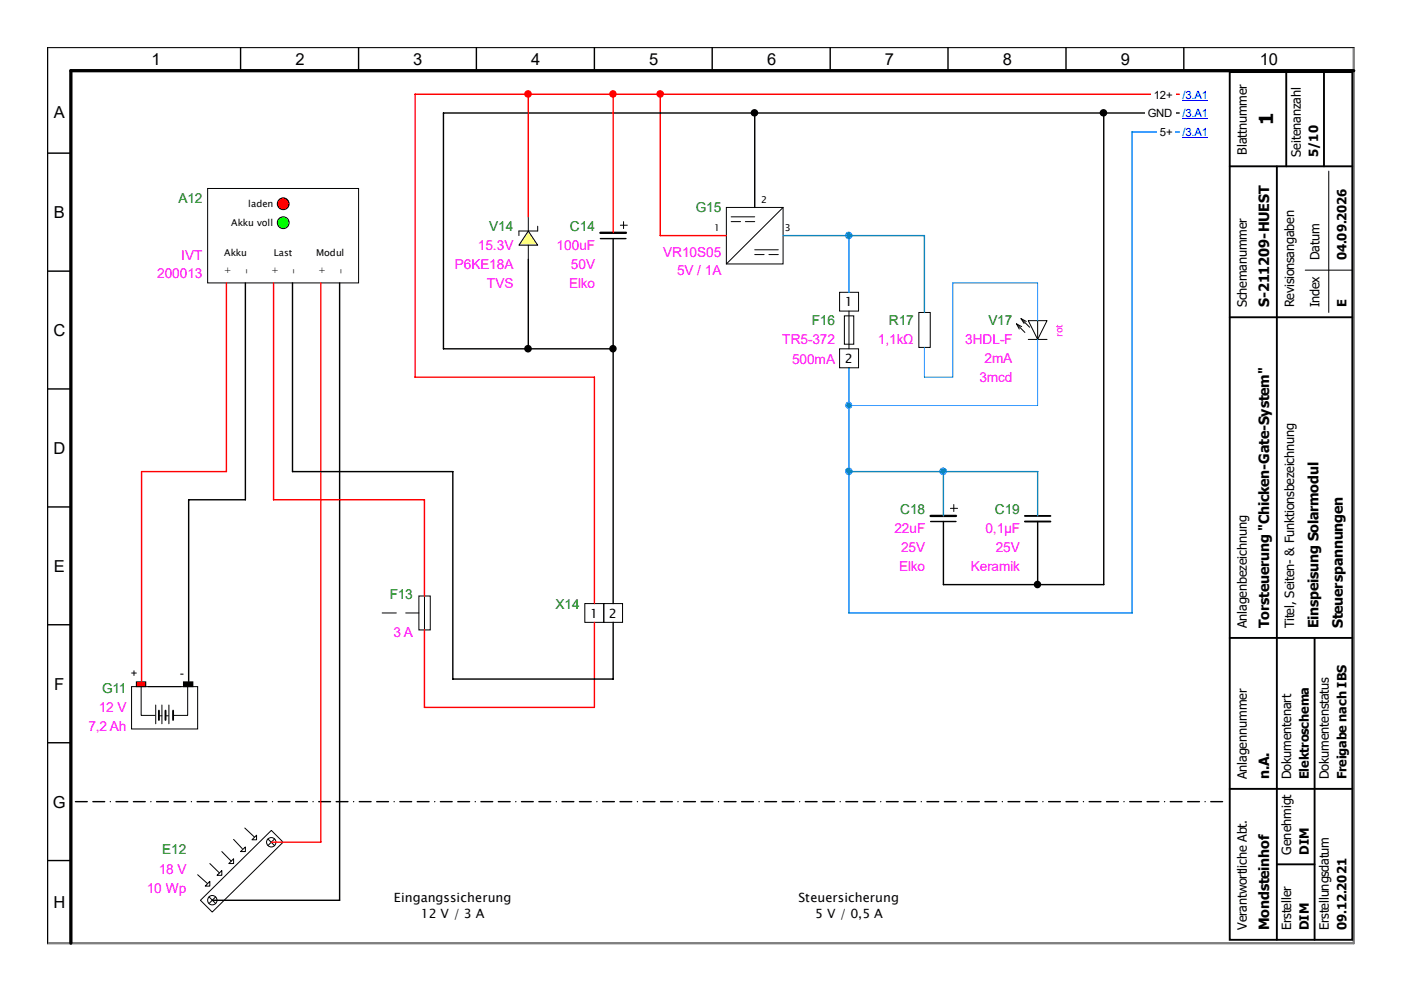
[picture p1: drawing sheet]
<svg xmlns="http://www.w3.org/2000/svg" width="297mm" height="210mm" viewBox="0 0 297 210" stroke-linecap="round" stroke-linejoin="round" font-family="sans-serif">
<path d="M16 170h244" fill="none" stroke="#000" stroke-width=".3" stroke-dasharray="2.5 1.2 2.5 1.2 0 1.2"/>
<circle cx="60" cy="47.2" r="1.25" fill="#0f0"/>
<g fill="none" stroke="#000" stroke-width=".21">
<path d="M44 40h32v20h-32z"/>
<circle cx="60" cy="47.2" r="1.25"/>
</g>
<circle cx="60" cy="43.2" r="1.25" fill="#f00"/>
<g fill="none" stroke="#000" stroke-width=".21">
<path d="M27.9 145.6h14v9h-14zM33 149.5v4M33.8 151.8h.5M34.3 149.5v4M35.8 149.5v4"/>
<circle cx="60" cy="43.2" r="1.25"/>
</g>
<path d="M33.7 150.7v2" fill="none" stroke="#000" stroke-width=".4"/>
<path d="M28.9 144.6h2v1h-2z" fill-rule="evenodd" fill="#f00"/>
<g fill="none" stroke="#000" stroke-width=".21">
<path d="M154 44h12v12h-12zM155 46h5M155 47h2M158 47h2M160 53h5M160 54h2M163 54h2M166 44l-12 12M201.5 107.8h1.5M202.2 107v1.5M81 130h3M86 130h2.8"/>
<path d="M88.8 126.4h2.4v7.2h-2.4zM90 126.4v7.2M28.9 144.6h2v1h-2zM29.9 145.7v6h3M31.4 145.6h7M35.2 151.8h.5M38.9 144.6h2v1h-2zM39.8 145.7v6h-3M49.5 178l1.9 2M51.9 175.6l2 1.9M53.4 178.1l1-1v1zM56.8 177.9l1.4 1.4"/>
<path d="M58.2 177.9l-1.4 1.4M41.9 185.5l2.1 1.9M42.5 190.9l15-14.8 2.5 2.5-15 14.8zM44.3 190.2l1.4 1.4M44.5 186.9v1h-1zM44.5 183.1l2 2M45.7 190.2l-1.4 1.4M47 184.6v1h-1zM47 180.6l2 2M48.5 183.1l1-1v1zM51 180.6l1-1v1z"/>
<circle cx="57.5" cy="178.6" r=".99"/>
<circle cx="45" cy="190.9" r="1"/>
</g>
<path d="M38.9 144.6h2v1h-2z" fill-rule="evenodd" fill="#000"/>
<path d="M35.1 150.7v2M36.7 150.7v2" fill="none" stroke="#000" stroke-width=".4"/>
<path d="M48 60v40h-18v44.5M68 60v118.6h-10.5" fill="none" stroke="#f00" stroke-width=".3"/>
<path d="M52 60v46h-12v38.5M72 60v130.9h-27M197.3 110.6h5.4" fill="none" stroke="#000" stroke-width=".3"/>
<path d="M197.3 109.4h5.4" fill="none" stroke="#000" stroke-width=".5"/>
<path d="M250 28h-10v102h-60v-52" fill="none" stroke="#0080ff" stroke-width=".3"/>
<path d="M245.3 26.7h3.8v2.6h-3.8z" fill="#fff"/>
<path d="M124 128h4v4h-4zM128 128h4v4h-4z" fill="none" stroke="#000" stroke-width=".21"/>
<path d="M140 20v30h14M58 60v46h32v20.4M126 132v18h-36v-16.4" fill="none" stroke="#f00" stroke-width=".3"/>
<path d="M62 60v40h34v44h34v-12" fill="none" stroke="#000" stroke-width=".3"/>
<circle cx="140" cy="19.9" r=".66" fill="#f00"/>
<g fill="none" stroke="#f00" stroke-width=".3">
<path d="M250 20h-162v60h38v48"/>
<circle cx="140" cy="19.9" r=".66"/>
</g>
<g fill="none" stroke="#000" stroke-width=".3">
<path d="M160 24v20M234 24v100h-34v-13.4M127.3 50.6h5.4M220 110.6v13.4"/>
<circle cx="160" cy="23.9" r=".65"/>
<circle cx="234" cy="23.9" r=".65"/>
<circle cx="220" cy="123.9" r=".64"/>
</g>
<g fill="#000">
<circle cx="160" cy="23.9" r=".65"/>
<circle cx="234" cy="23.9" r=".65"/>
<circle cx="220" cy="123.9" r=".64"/>
</g>
<path d="M217.3 109.4h5.4M217.3 110.6h5.4" fill="none" stroke="#000" stroke-width=".4"/>
<path d="M127.3 49.4h5.4" fill="none" stroke="#000" stroke-width=".5"/>
<path d="M131.5 47.8h1.5M132.2 47v1.5" fill="none" stroke="#000" stroke-width=".21"/>
<path d="M244 18.7h5.2v2.6h-5.2z" fill="#fff"/>
<path d="M250 24h-156v50h36v54" fill="none" stroke="#000" stroke-width=".3"/>
<path d="M242.7 22.7h6.5v2.6h-6.5z" fill="#fff"/>
<path d="M130 20v29.4" fill="none" stroke="#f00" stroke-width=".3"/>
<circle cx="130" cy="19.9" r=".64" fill="#f00"/>
<circle cx="130" cy="19.9" r=".64" fill="none" stroke="#f00" stroke-width=".3"/>
<g fill="none" stroke="#000" stroke-width=".3">
<path d="M130 50.6v23.4"/>
<circle cx="130" cy="73.9" r=".64"/>
</g>
<circle cx="130" cy="73.9" r=".64" fill="#000"/>
<g fill="none" stroke="#000" stroke-width=".21">
<path d="M178 62h4v4h-4zM178 74h4v4h-4zM179 67h2v6h-2zM180 66v8M194.8 66.3h2.4v7.4h-2.4zM215.5 68.7l1.8 1.8M215.5 68.7l.6 1.1M215.5 68.7l1.1 .6M216.5 67.6l1.8 1.8M216.5 67.6l1.1 .6M216.5 67.6l.6 1M218 68h4l-2 4z"/>
<path d="M218 72h4M220 68v4"/>
</g>
<path d="M180 100h20v9.4" fill="none" stroke="#0080ff" stroke-width=".3"/>
<circle cx="179.9" cy="99.9" r=".64" fill="#0080ff"/>
<g fill="none" stroke="#0080ff" stroke-width=".3">
<path d="M200 100h20v9.4"/>
<circle cx="179.9" cy="99.9" r=".64"/>
</g>
<circle cx="200" cy="99.9" r=".65" fill="#0080ff"/>
<circle cx="200" cy="99.9" r=".65" fill="none" stroke="#0080ff" stroke-width=".3"/>
<path d="M220 68v-8h-18v20h-6v-6.3M220 72v14h-40" fill="none" stroke="#0080ff" stroke-width=".21"/>
<circle cx="179.9" cy="85.9" r=".64" fill="#0080ff"/>
<circle cx="179.9" cy="85.9" r=".64" fill="none" stroke="#0080ff" stroke-width=".21"/>
<path d="M112 49l2 3h-4z" fill="#ffff80"/>
<path d="M112 49l2 3h-4zM112 46v3M112 52v3M114 48v1h-4v1" fill="none" stroke="#000" stroke-width=".21"/>
<path d="M112 20v26" fill="none" stroke="#f00" stroke-width=".3"/>
<circle cx="111.9" cy="19.9" r=".65" fill="#f00"/>
<circle cx="111.9" cy="19.9" r=".65" fill="none" stroke="#f00" stroke-width=".3"/>
<g fill="none" stroke="#000" stroke-width=".3">
<path d="M112 55v19"/>
<circle cx="112" cy="73.9" r=".65"/>
</g>
<circle cx="112" cy="73.9" r=".65" fill="#000"/>
<path d="M166 50h30v16.3M180 50v12" fill="none" stroke="#0080ff" stroke-width=".3"/>
<circle cx="179.9" cy="49.9" r=".64" fill="#0080ff"/>
<circle cx="179.9" cy="49.9" r=".64" fill="none" stroke="#0080ff" stroke-width=".3"/>
<path d="M250.7 26.7h5.5v2.8h-5.5z" fill="#fff"/>
<path d="M250.7 29.3h5.5" fill="none" stroke="#00f" stroke-width=".21"/>
<path d="M250.7 18.7h5.5v2.8h-5.5z" fill="#fff"/>
<path d="M250.7 21.3h5.5" fill="none" stroke="#00f" stroke-width=".21"/>
<path d="M250.7 22.7h5.5v2.7h-5.5z" fill="#fff"/>
<path d="M250.7 25.2h5.5" fill="none" stroke="#00f" stroke-width=".21"/>
<path d="M10 10h277v190h-277z" fill="none" stroke="#7f7f7f" stroke-width=".5"/>
<g fill="none" stroke="#000" stroke-width=".3">
<path d="M51 10v5M76 10v5M101 10v5M126 10v5M151 10v5M176 10v5M201 10v5M226 10v5M251 10v5M287 10h-277v190M10 32.5h5M10 57.5h5"/>
<path d="M10 82.5h5M10 107.5h5M10 132.5h5M10 157.5h5M10 182.5h5"/>
</g>
<path d="M287 15h-272v185" fill="none" stroke="#000" stroke-width=".7"/>
<path d="M260.7 15.3h26v184h-26zM272.7 15.3v20M280.7 15.3v20M260.7 35.3h26M270.7 35.3v164M260.7 67.3h26M260.7 135.3h26M278.7 135.3v64M260.7 167.3h26M270.7 183.3h8" fill="none" stroke="#000" stroke-width=".4"/>
<path d="M281.7 36.3v30M276.7 57.3h9.9" fill="none" stroke="#000" stroke-width=".21"/>
<text font-size="4.1" x="269.9" y="26.6" transform="rotate(-90 269.9 26.6)">1</text>
<g font-size="3.5">
<text x="32.1" y="13.7">1</text>
<text x="62.7" y="13.7">2</text>
<text x="87.6" y="13.7">3</text>
<text x="112.6" y="13.7">4</text>
<text x="137.6" y="13.7">5</text>
<text x="162.6" y="13.7">6</text>
<text x="187.6" y="13.7">7</text>
<text x="212.6" y="13.7">8</text>
<text x="237.6" y="13.7">9</text>
<text x="267.1" y="13.7">10</text>
<text x="11.4" y="24.9">A</text>
<text x="11.4" y="46.2">B</text>
<text x="11.3" y="71.2">C</text>
<text x="11.3" y="96.2">D</text>
<text x="11.4" y="121.2">E</text>
<text x="11.5" y="146.2">F</text>
<text x="11.2" y="171.2">G</text>
<text x="11.3" y="192.5">H</text>
</g>
<g font-size="3">
<text x="269.1" y="65.2" transform="rotate(-90 269.1 65.2)">S-211209-HUEST</text>
<text x="269.1" y="133.2" transform="rotate(-90 269.1 133.2)">Torsteuerung &quot;Chicken-Gate-System&quot;</text>
<text x="279.6" y="133.2" transform="rotate(-90 279.6 133.2)">Einspeisung Solarmodul</text>
<text x="284.7" y="133.2" transform="rotate(-90 284.7 133.2)">Steuerspannungen</text>
<text x="269.1" y="165.2" transform="rotate(-90 269.1 165.2)">n.A.</text>
<text x="269.1" y="197.2" transform="rotate(-90 269.1 197.2)">Mondsteinhof</text>
</g>
<g font-size="2.9" fill="#008000">
<text x="37.8" y="43">A12</text>
<text x="147.5" y="45">G15</text>
<text x="103.7" y="49">V14</text>
<text x="120.8" y="49">C14</text>
<text x="172.1" y="69">F16</text>
<text x="188.4" y="69">R17</text>
<text x="209.5" y="69">V17</text>
<text x="190.8" y="109">C18</text>
<text x="210.9" y="109">C19</text>
<text x="82.6" y="127">F13</text>
<text x="117.8" y="129">X14</text>
<text x="21.6" y="147">G11</text>
<text x="34.4" y="181">E12</text>
</g>
<g font-size="2.9" fill="#f0f">
<text x="101.3" y="53">15.3V</text>
<text x="118" y="53">100uF</text>
<text x="33.3" y="59">200013</text>
<text x="38.4" y="55">IVT</text>
<text x="96.4" y="57">P6KE18A</text>
<text x="121" y="57">50V</text>
<text x="140.6" y="54.4">VR10S05</text>
<text x="143.5" y="58.3">5V / 1A</text>
<text x="103.2" y="61.1">TVS</text>
<text x="120.6" y="61">Elko</text>
<text x="165.8" y="73">TR5-372</text>
<text x="167.9" y="77.1">500mA</text>
<text x="186.1" y="73">1,1kΩ</text>
<text x="204.6" y="73">3HDL-F</text>
<text x="208.7" y="77">2mA</text>
<text x="207.6" y="81">3mcd</text>
<text x="189.7" y="113">22uF</text>
<text x="208.9" y="113">0,1µF</text>
<text x="191" y="117">25V</text>
<text x="211.1" y="117">25V</text>
<text x="190.6" y="121">Elko</text>
<text x="205.8" y="121">Keramik</text>
<text x="83.4" y="135">3 A</text>
<text x="18.8" y="155">7,2 Ah</text>
<text x="21" y="151">12 V</text>
<text x="33.7" y="185.2">18 V</text>
<text x="31.1" y="189.4">10 Wp</text>
</g>
<g font-size="2.7">
<text x="264.4" y="32.8" transform="rotate(-90 264.4 32.8)">Blattnummer</text>
<text x="275.8" y="33.2" transform="rotate(-90 275.8 33.2)">Seitenanzahl</text>
<text x="279.5" y="33.2" transform="rotate(-90 279.5 33.2)">5/10</text>
<text x="279.8" y="55.2" transform="rotate(-90 279.8 55.2)">Datum</text>
<text x="285.5" y="55.2" transform="rotate(-90 285.5 55.2)">04.09.2026</text>
<text x="179.2" y="65">1</text>
<text x="264.4" y="65.2" transform="rotate(-90 264.4 65.2)">Schemanummer</text>
<text x="274.4" y="65.2" transform="rotate(-90 274.4 65.2)">Revisionsangaben</text>
<text x="279.8" y="65.2" transform="rotate(-90 279.8 65.2)">Index</text>
<text x="285.5" y="65.2" transform="rotate(-90 285.5 65.2)">E</text>
<text x="179.2" y="77">2</text>
<text x="125.1" y="131">1</text>
<text x="129.1" y="131">2</text>
<text x="264.4" y="133.2" transform="rotate(-90 264.4 133.2)">Anlagenbezeichnung</text>
<text x="274.4" y="133.2" transform="rotate(-90 274.4 133.2)">Titel, Seiten- &amp; Funktionsbezeichnung</text>
<text x="264.4" y="165.2" transform="rotate(-90 264.4 165.2)">Anlagennummer</text>
<text x="273.8" y="165.2" transform="rotate(-90 273.8 165.2)">Dokumentenart</text>
<text x="277.5" y="165.2" transform="rotate(-90 277.5 165.2)">Elektroschema</text>
<text x="281.8" y="165.2" transform="rotate(-90 281.8 165.2)">Dokumentenstatus</text>
<text x="285.5" y="165.2" transform="rotate(-90 285.5 165.2)">Freigabe nach IBS</text>
<text x="273.8" y="181.2" transform="rotate(-90 273.8 181.2)">Genehmigt</text>
<text x="277.5" y="181.2" transform="rotate(-90 277.5 181.2)">DIM</text>
<text x="83.5" y="191.3">Eingangssicherung</text>
<text x="169.3" y="191.3">Steuersicherung</text>
<text x="89.2" y="194.6">12 V / 3 A</text>
<text x="172.8" y="194.6">5 V / 0,5 A</text>
<text x="264.4" y="197.2" transform="rotate(-90 264.4 197.2)">Verantwortliche Abt.</text>
<text x="273.8" y="197.2" transform="rotate(-90 273.8 197.2)">Ersteller</text>
<text x="277.5" y="197.2" transform="rotate(-90 277.5 197.2)">DIM</text>
<text x="281.8" y="197.2" transform="rotate(-90 281.8 197.2)">Erstellungsdatum</text>
<text x="285.5" y="197.2" transform="rotate(-90 285.5 197.2)">09.12.2021</text>
</g>
<g font-size="2.4">
<text x="244.6" y="20.9">12+</text>
<text x="243.3" y="24.9">GND</text>
<text x="245.9" y="28.9">5+</text>
<text x="27.7" y="143.5">+</text>
<text x="38.2" y="143.5">-</text>
</g>
<g font-size="2.4" fill="#00f">
<text x="250.7" y="20.9">/3.A1</text>
<text x="250.7" y="28.9">/3.A1</text>
<text x="250.7" y="24.9">/3.A1</text>
</g>
<g font-size="2">
<text x="49" y="48">Akku voll</text>
<text x="52.6" y="44">laden</text>
<text x="161.4" y="43">2</text>
<text x="151.4" y="49">1</text>
<text x="166.4" y="49">3</text>
<text x="47.5" y="54.3">Akku</text>
<text x="48.9" y="58.1" transform="rotate(-90 48.9 58.1)">+</text>
<text x="52.9" y="58.1" transform="rotate(-90 52.9 58.1)">-</text>
<text x="58" y="54.3">Last</text>
<text x="58.9" y="58.1" transform="rotate(-90 58.9 58.1)">+</text>
<text x="62.9" y="58.1" transform="rotate(-90 62.9 58.1)">-</text>
<text x="67" y="54.3">Modul</text>
<text x="68.9" y="58.1" transform="rotate(-90 68.9 58.1)">+</text>
<text x="72.9" y="58.1" transform="rotate(-90 72.9 58.1)">-</text>
</g>
<text font-size="2" fill="#f0f" x="225.3" y="71.5" transform="rotate(-90 225.3 71.5)">rot</text>
</svg>
